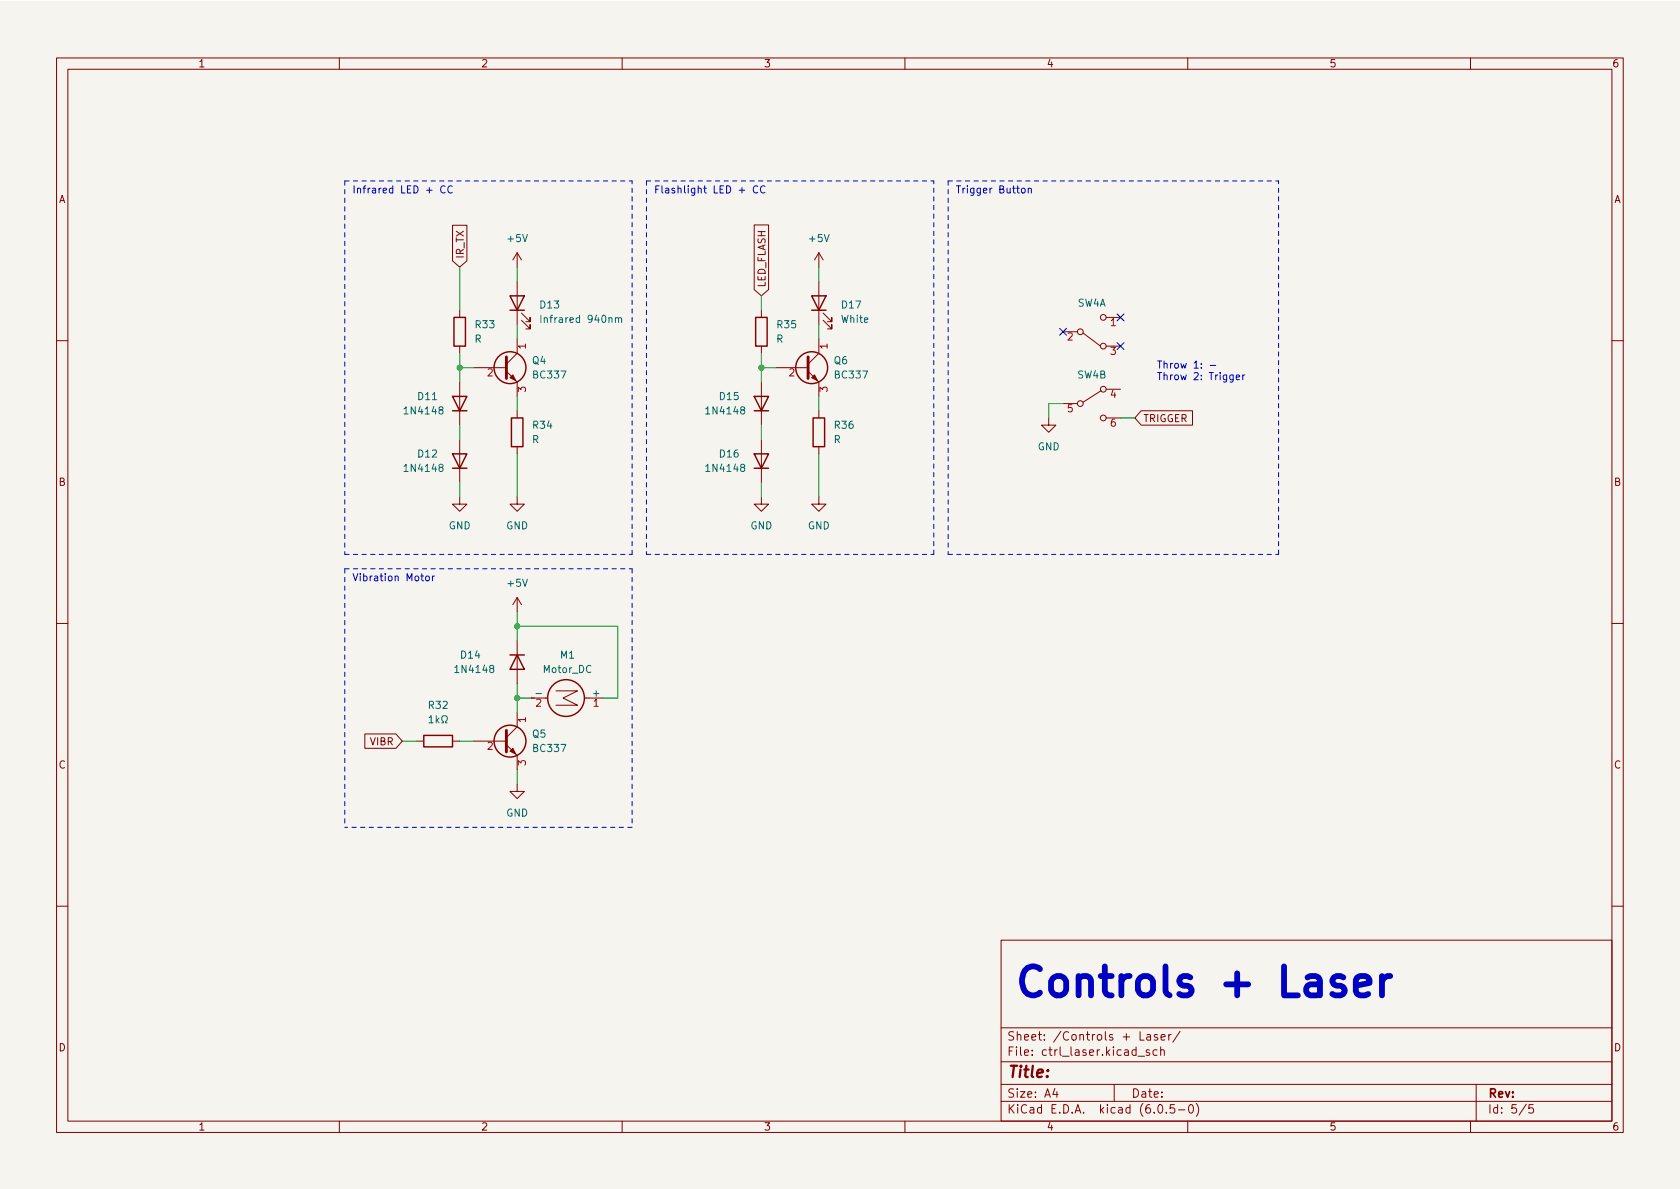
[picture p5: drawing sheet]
<svg xmlns="http://www.w3.org/2000/svg" width="297mm" height="210mm" viewBox="0 0 297 210" stroke-linecap="round" stroke-linejoin="round" font-family="sans-serif">
<path d="M0 .2h297v210.1h-297z" fill="#f5f4ef" stroke="#f5f4ef" stroke-width=".18"/>
<g fill="none" stroke="#840000" stroke-width=".18">
<path d="M10 10.2h277v190.1h-277zM12 12.2h273v186.1h-273zM60 10.2v2M110 10.2v2M160 10.2v2M210 10.2v2M260 10.2v2M80 39.8h2.6v6.3l-1.3 1.1-1.3-1.1zM133.3 39.8h2.6v11.4l-1.3 1.1-1.3-1.1zM81.3 54.9v1.2M91.4 44.7v2.5M91.4 49.8v7.6"/>
<path d="M91.4 59.9v2.6l-1.9 1.9M91.4 44.7l-.7 1.3M91.4 44.7l.8 1.3M92.2 56.6l1.5 1.6v-.8v.8h-.7M92.2 55.4l1.5 1.5v-.8v.8h-.7M134.6 54.9v1.2M144.8 44.7v2.5M144.8 49.8v7.6M144.8 59.9v2.6l-1.9 1.9M144.8 44.7l-.8 1.3M144.8 44.7l.7 1.3M145.5 56.6l1.6 1.6v-.8v.8h-.8"/>
<path d="M145.5 55.4l1.6 1.5v-.8v.8h-.8M188 58.7h2.5M191.5 58.9l3 2.3M195.6 56.1h2.5M10 60.2h2M81.3 61.2v1.3M81.3 67.6v7.6M81.3 77.7v7.6M83.8 65h5.7M89.5 65.7l1.9 1.9v2.5M91.4 72.6v1.3M91.4 79v1.3"/>
<path d="M134.6 61.2v1.3M134.6 67.6v7.6M134.6 77.7v7.6M137.2 65h5.7M142.9 65.7l1.9 1.9v2.5M144.8 72.6v1.3M144.8 79v1.3M185.4 73.9v1.3h1.3l-1.3 1.2-1.3-1.2h1.3M188 71.4h2.5M194.7 69.1l-3.2 2M195.6 61.2h2.5M195.6 68.8h2.5"/>
<path d="M195.6 73.9h2.5M201.8 72.6h9v2.6h-9l-1.1-1.3zM285 60.2h2M81.3 87.9v1.2h1.2l-1.2 1.3-1.3-1.3h1.3M91.4 87.9v1.2h1.3l-1.3 1.3-1.2-1.3h1.2M134.6 87.9v1.2h1.3l-1.3 1.3-1.3-1.3h1.3M144.8 87.9v1.2h1.2l-1.2 1.3-1.3-1.3h1.3M10 110.2h2M91.4 105.7l-.7 1.2M91.4 105.7v2.5M91.4 113.3v7.6M91.4 105.7l.8 1.2"/>
<path d="M285 110.2h2M64.5 129.8h5.5l1.1 1.3-1.1 1.2h-5.5zM73.7 131.1h1.2M80 131.1h1.3M83.8 131.1h5.7M89.5 131.7l1.9 1.9v2.5M91.4 138.7v1.2h1.3l-1.3 1.3-1.2-1.3h1.2M91.4 126v2.5l-1.9 1.9M94 123.4h2.8M98.3 122.2h3.8l-2.5 1.2 2.5 1.3h-3.8M103.3 123.4h3.4M10 160.2h2"/>
<path d="M177 166.3h108v32h-108zM285 160.2h2M60 198.3v2M110 198.3v2M160 198.3v2M177 194.8h108M177 191.8h108M177 187.8h108M177 181.8h108M186.5 192.5l-.4 1h1M186.9 193v1M197 191.8v3"/>
<path d="M201.2 186.8h1.2M201.6 182.4v1.5h.7M202.8 183h.6v.9M203.2 185.7l-.3-.1-.3 .2 .1 .3 .5 .1v.4h-.6M203.4 183.3l-.5 .1a.29 .29 0 0 0-.2 .2 .29 .29 0 0 0 .2 .3h.5M204.6 185.7l-.5-.1-.2 .3v.4l.1 .3h.6M204.6 183l-.3-.1-.2 .2v.3l.5 .1v.4h-.5M204.9 195.4l.2-.1a.81 .81 0 0 1 .6 .7 .81 .81 0 0 1-.3 .8h-.2a.81 .81 0 0 1-.6-.6 .81 .81 0 0 1 .3-.8zM205.2 185.8l.2-.2 .4 .1 .1 .9M205.2 185.1v1.5M205.3 183.4l.7-.1-.1-.3-.4-.1-.2 .2 .1 .8h.5M206.2 196.7v.1"/>
<path d="M206.6 182.9v1M207.1 182.9l-.3 .1-.2 .2M207.6 195.3h-.7v.7l.2-.1 .5 .1 .1 .2-.1 .5-.2 .1-.5-.1M208.4 196.3h1.1M208.6 182.4l-1.2 1.9M210 198.3v2M210.4 195.4l.1-.1a.81 .81 0 0 1 .6 .7 .81 .81 0 0 1-.3 .8h-.2a.81 .81 0 0 1-.5-.6 .81 .81 0 0 1 .3-.8zM211.5 195.1a1.72 1.72 0 0 1 0 2.3M260 198.3v2M261 191.8v6.5M269.9 195.3l-1.3 1.9M271.1 195.3h-.7l-.1 .7 .2-.1 .5 .1 .2 .2-.1 .5-.2 .1-.6-.1"/>
<circle cx="191" cy="58.7" r=".51"/>
<circle cx="195.1" cy="56.1" r=".51"/>
<circle cx="191" cy="71.4" r=".51"/>
<circle cx="195.1" cy="61.2" r=".51"/>
<circle cx="195.1" cy="68.8" r=".51"/>
<circle cx="195.1" cy="73.9" r=".51"/>
</g>
<g fill="none" stroke="#840000" stroke-width=".25">
<path d="M80.3 56.1h2v5.1h-2zM90.2 52.3h2.5l-1.3 2.6zM90.2 54.9h2.5M133.6 56.1h2v5.1h-2zM143.5 52.3h2.5l-1.2 2.6zM143.5 54.9h2.5M80 70.1h2.5l-1.2 2.5zM80 72.6h2.5M90.4 73.9h2.1v5.1h-2.1zM133.3 70.1h2.6l-1.3 2.5zM133.3 72.6h2.6M143.8 73.9h2v5.1h-2z"/>
<path d="M80 80.3h2.5l-1.2 2.5zM80 82.8h2.5M133.3 80.3h2.6l-1.3 2.5zM133.3 82.8h2.6M90.2 115.8h2.5M91.4 115.8l1.3 2.6h-2.5zM74.9 130h5.1v2.1h-5.1z"/>
<circle cx="90.2" cy="65" r="2.82"/>
<circle cx="143.5" cy="65" r="2.82"/>
<circle cx="90.2" cy="131.1" r="2.82"/>
<circle cx="100.1" cy="123.4" r="3.3"/>
</g>
<path d="M95.6 55.8v1.2M108.8 56.3l.2-.1h.3l.1 .8M109.4 56.4l.1-.2h.3l.1 .8M75.9 126.9l.3-.3v1.2M75.9 127.8h.7M77.1 126.6v1.2M77.3 127.3l.3 .5M77.6 127l-.5 .5M78.1 127.8h.3v-.2a.54 .54 0 0 1-.3-.8 .54 .54 0 0 1 .8-.2 .58 .58 0 0 1-.1 1v.2h.3" fill="none" stroke="#006464" stroke-width=".18"/>
<path d="M89.5 63.1v3.8M142.9 63.1v3.8M89.5 129.2v3.8" fill="none" stroke="#840000" stroke-width=".51"/>
<g fill="#840000" stroke="#840000" stroke-width=".18">
<path d="M90.2 132.8l.5-.5 .5 1z"/>
<path d="M144 66.3l.5 1-1-.5z"/>
<path d="M90.2 66.8l.5-.5 .5 1z"/>
</g>
<g fill="none" stroke="#0000c2" stroke-width=".18">
<path d="M78.7 33a.6 .6 0 0 0-.8 .4 .6 .6 0 0 0 .6 .7l.2-.1M80 33a.6 .6 0 0 0-.9 .4 .6 .6 0 0 0 .6 .7l.3-.1M134 33a.6 .6 0 0 0-.9 .4 .6 .6 0 0 0 .6 .7l.3-.1M135.2 33a.6 .6 0 0 0-.8 .4 .6 .6 0 0 0 .6 .7l.2-.1M180.7 33.3h.3l.3 .2v.4l-.3 .2h-.3l-.1-.2zM181.8 33.4l.2-.1h.3l.1 .8M181.8 33.3v.8M214 64.6h.9M218.6 66.7l.6-.1-.1-.2-.3-.1-.2 .2v.6h.5M219.7 66.3v.8M220.1 66.3l-.4 .2M74.4 101.9h.5"/>
<path d="M74.6 101.4v1.1l.3 .2M75.4 101.9h.3l.2 .2v.4l-.2 .2-.3-.1-.2-.1zM76.5 101.9v.8M76.8 101.9l-.3 .2"/>
</g>
<path d="M239.7 174.3l2.5-.5v-.5l-.3-.5-.5-.2h-1l-.4 .2-.3 .5v2l.3 .5 .4 .2h1l.5-.2M244.3 172.6v3.4M245.8 172.6a1.31 1.31 0 0 0-1.5 1" fill="none" stroke="#0000c2" stroke-width="1"/>
<g fill="none" stroke="#0000c2" stroke-width=".18" stroke-dasharray=".8 .8">
<path d="M61 32h50.8M61 32v66M114.3 32h50.8M114.3 32v66M167.6 32v66M167.6 32h58.5M61 98h50.8M111.8 98v-66M114.3 98h50.8M165.1 98v-66M167.6 98h58.5M226.1 98v-66"/>
<path d="M61 100.6h50.8M61 100.6v45.7M111.8 100.6v45.7M111.8 146.3h-50.8"/>
</g>
<g fill="none" stroke="#009600" stroke-width=".18">
<path d="M81.3 47.2v7.7M91.4 47.2v2.6M91.4 57.4v2.5M134.6 52.3v2.6M144.8 47.2v2.6M144.8 57.4v2.5M81.3 62.5v5.1M81.3 75.2v2.5M81.3 65h2.5M91.4 70.1v2.5M134.6 62.5v5.1M134.6 75.2v2.5"/>
<path d="M134.6 65h2.6M144.8 70.1v2.5M188 71.4h-2.6v2.5M198.1 73.9h2.6M81.3 85.3v2.6M91.4 80.3v7.6M134.6 85.3v2.6M144.8 80.3v7.6M91.4 108.2v5.1M91.4 110.7h17.8v12.7h-2.5M71.1 131.1h2.6M81.3 131.1h2.5"/>
<path d="M91.4 120.9v5.1M91.4 136.1v2.6M91.4 123.4h2.6"/>
</g>
<path d="M187.4 58.1l1.2 1.2M188.6 58.1l-1.2 1.2M197.5 55.5l1.2 1.2M198.7 55.5l-1.2 1.2M197.5 60.6l1.2 1.2M198.7 60.6l-1.2 1.2" fill="none" stroke="#000084" stroke-width=".18"/>
<g fill="#009600" stroke="#009600" stroke-width=".18">
<circle cx="81.3" cy="65" r=".46"/>
<circle cx="134.6" cy="65" r=".46"/>
<circle cx="91.4" cy="123.4" r=".46"/>
<circle cx="91.4" cy="110.7" r=".46"/>
</g>
<text font-size="7.1" fill="#0000c2" x="179.1" y="176.3">Controls + Laser</text>
<text font-size="2.8" fill="#840000" x="178" y="190.6">Title:</text>
<g font-size="2.1" fill="#840000">
<text x="178" y="184">Sheet: /Controls + Laser/</text>
<text x="178" y="186.7">File: ctrl_laser.kicad_sch</text>
<text x="178" y="196.9">KiCad E.D.A. kicad (6.0.5-0)</text>
<text x="178" y="194.1">Size: A4</text>
<text x="200" y="194.1">Date:</text>
<text x="263" y="194.1">Rev:</text>
<text x="263" y="196.9">Id: 5/5</text>
</g>
<g font-size="1.8" fill="#840000">
<text x="35" y="11.9">1</text>
<text x="85" y="11.9">2</text>
<text x="135" y="11.9">3</text>
<text x="185" y="11.9">4</text>
<text x="235" y="11.9">5</text>
<text x="285" y="11.9">6</text>
<text x="10.3" y="35.9">A</text>
<text x="285.3" y="35.9">A</text>
<text x="82" y="45.8" transform="rotate(-90 82 45.8)">IR_TX</text>
<text x="135.3" y="50.9" transform="rotate(-90 135.3 50.9)">LED_FLASH</text>
<text x="202.1" y="74.6">TRIGGER</text>
<text x="10.3" y="85.9">B</text>
<text x="285.3" y="85.9">B</text>
<text x="65.5" y="131.8">VIBR</text>
<text x="10.3" y="135.9">C</text>
<text x="285.3" y="135.9">C</text>
<text x="10.3" y="185.9">D</text>
<text x="285.3" y="185.9">D</text>
<text x="35" y="199.9">1</text>
<text x="85" y="199.9">2</text>
<text x="135" y="199.9">3</text>
<text x="185" y="199.9">4</text>
<text x="235" y="199.9">5</text>
<text x="285" y="199.9">6</text>
</g>
<g font-size="1.8" fill="#0000c2">
<text x="62.2" y="34.2">Infrared LED + CC</text>
<text x="115.6" y="34.2">Flashlight LED + CC</text>
<text x="168.9" y="34.2">Trigger Button</text>
<text x="204.5" y="65.2">Throw 1: -</text>
<text x="204.5" y="67.2">Throw 2: Trigger</text>
<text x="62.2" y="102.8">Vibration Motor</text>
</g>
<g font-size="1.8" fill="#006464">
<text x="89.8" y="42.8">+5V</text>
<text x="143.2" y="42.8">+5V</text>
<text x="84.1" y="58">R33</text>
<text x="95.6" y="54.5">D13</text>
<text x="96.4" y="57.1">Infrared 940nm</text>
<text x="137.5" y="58">R35</text>
<text x="148.8" y="57.1">White</text>
<text x="148.9" y="54.5">D17</text>
<text x="190.5" y="54.2">SW4A</text>
<text x="83.9" y="60.6">R</text>
<text x="94.1" y="64.4">Q4</text>
<text x="137.2" y="60.6">R</text>
<text x="147.5" y="64.4">Q6</text>
<text x="74" y="70.7">D11</text>
<text x="94.4" y="66.9">BC337</text>
<text x="127.3" y="70.7">D15</text>
<text x="147.7" y="66.9">BC337</text>
<text x="190.5" y="66.9">SW4B</text>
<text x="71.8" y="73.3">1N4148</text>
<text x="94.3" y="75.8">R34</text>
<text x="125.1" y="73.3">1N4148</text>
<text x="147.6" y="75.8">R36</text>
<text x="71.8" y="83.4">1N4148</text>
<text x="74" y="80.9">D12</text>
<text x="94.1" y="78.4">R</text>
<text x="125.1" y="83.4">1N4148</text>
<text x="127.3" y="80.9">D16</text>
<text x="147.4" y="78.4">R</text>
<text x="183.5" y="79.6">GND</text>
<text x="79.3" y="93.6">GND</text>
<text x="89.5" y="93.6">GND</text>
<text x="132.7" y="93.6">GND</text>
<text x="142.8" y="93.6">GND</text>
<text x="89.8" y="103.8">+5V</text>
<text x="80.8" y="119">1N4148</text>
<text x="81.5" y="116.5">D14</text>
<text x="96.1" y="119">Motor_DC</text>
<text x="99.1" y="116.5">M1</text>
<text x="75.8" y="125.3">R32</text>
<text x="95" y="123.2">-</text>
<text x="104.9" y="123.2">+</text>
<text x="94.1" y="130.4">Q5</text>
<text x="94.4" y="133">BC337</text>
<text x="89.5" y="144.4">GND</text>
</g>
<g font-size="1.8" fill="#a90000">
<text x="196.4" y="57.7">1</text>
<text x="93" y="61.7" transform="rotate(-90 93 61.7)">1</text>
<text x="146.3" y="61.7" transform="rotate(-90 146.3 61.7)">1</text>
<text x="188.7" y="60.2">2</text>
<text x="196.4" y="62.7">3</text>
<text x="86.2" y="66.5">2</text>
<text x="93" y="69.3" transform="rotate(-90 93 69.3)">3</text>
<text x="139.5" y="66.5">2</text>
<text x="146.3" y="69.3" transform="rotate(-90 146.3 69.3)">3</text>
<text x="196.4" y="70.4">4</text>
<text x="188.7" y="72.9">5</text>
<text x="196.4" y="75.4">6</text>
<text x="94.8" y="125">2</text>
<text x="104.9" y="125">1</text>
<text x="93" y="127.7" transform="rotate(-90 93 127.7)">1</text>
<text x="86.2" y="132.6">2</text>
<text x="93" y="135.4" transform="rotate(-90 93 135.4)">3</text>
</g>
</svg>
